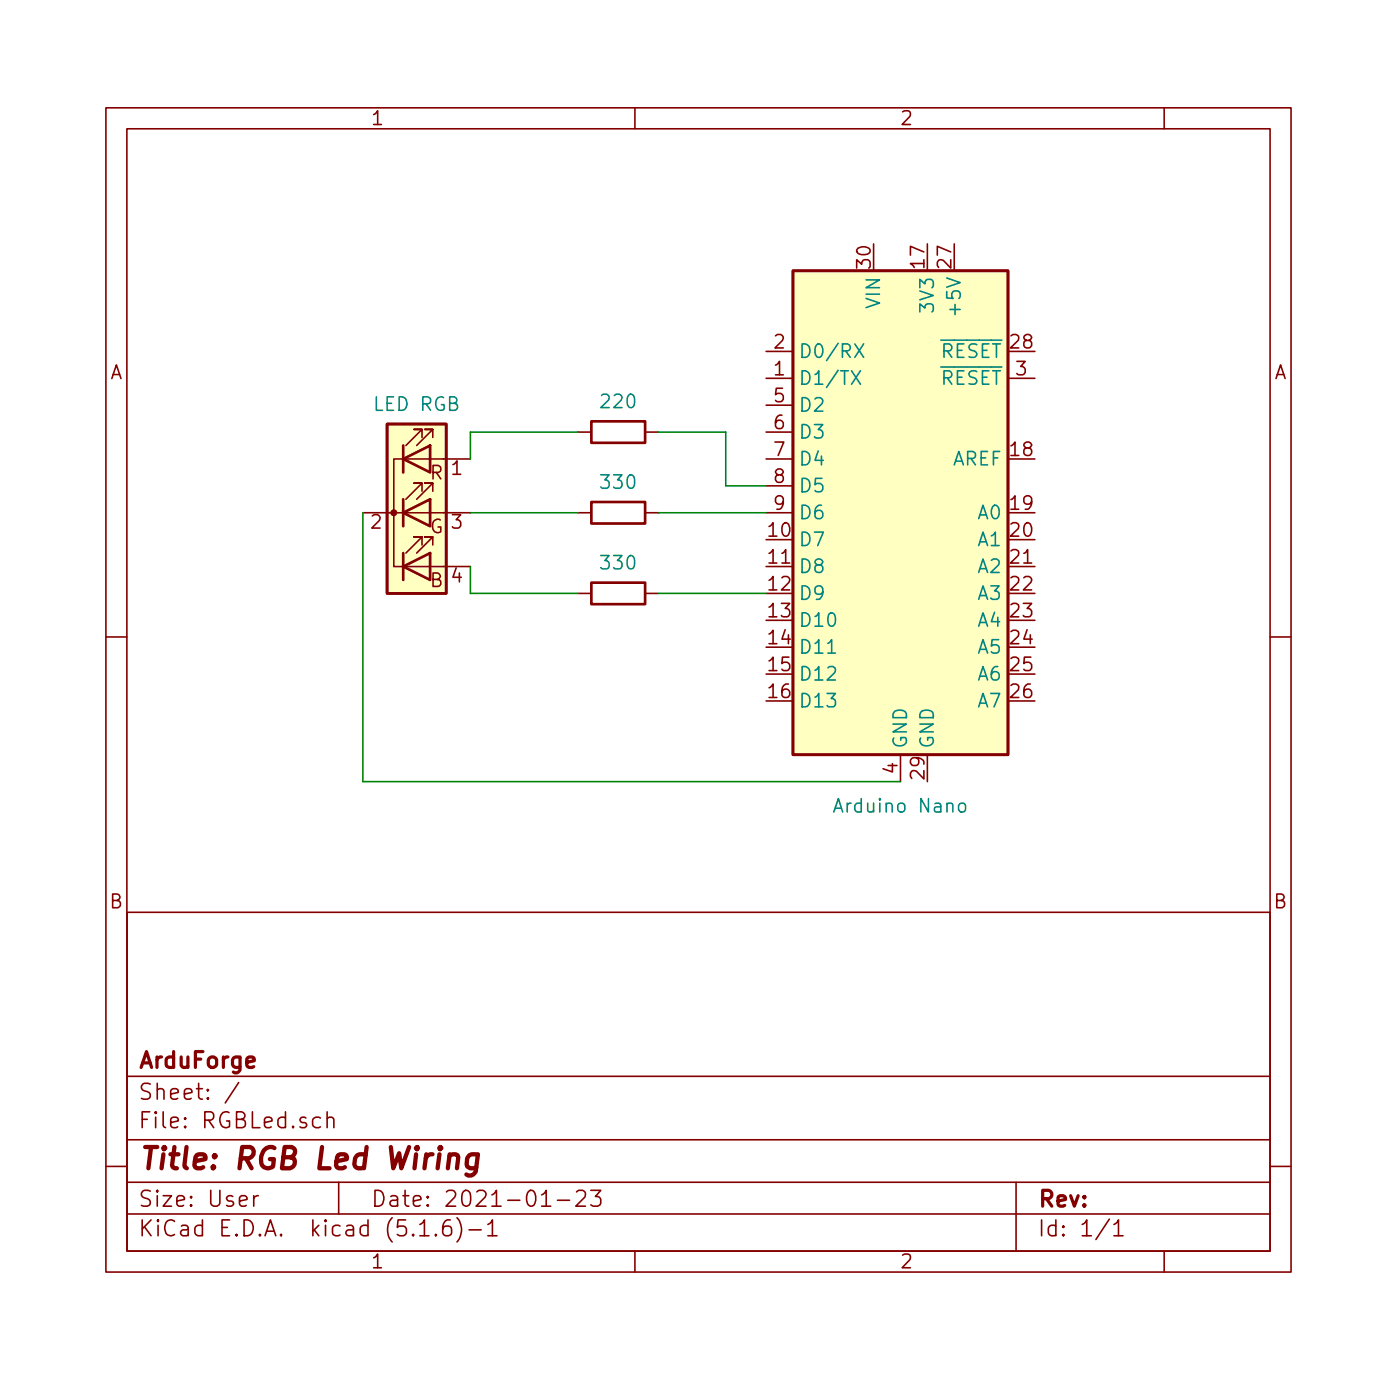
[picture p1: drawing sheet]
<svg xmlns="http://www.w3.org/2000/svg" width="132mm" height="130mm" viewBox="0 0 132 130" stroke-linecap="round" stroke-linejoin="round" font-family="sans-serif">
<g fill="none" stroke="#840000" stroke-width=".15">
<path d="M10 10.2h112v110h-112zM12 12.2h108v106h-108zM60 10.2v2M110 10.2v2M72.4 35.7h2.5M72.4 33.2h2.5M72.4 38.3h2.5M95.2 35.7h2.6M34.3 48.4h10.1M38.1 47.2v2.5M38.1 42.1v2.5M38.1 53.5h6.3"/>
<path d="M39.9 51.5v-.8h-.8h.8l-1.5 1.5M39.9 46.4v-.8h-.8h.8l-1.5 1.6M39.9 41.3v-.7h-.8h.8l-1.5 1.5M40.6 47.2v2.5zM40.6 47.2h.1M40.6 42.1v2.5zM40.6 42.1h.1M40.9 51.5v-.8h-.8h.8l-1.5 1.5M40.9 46.4v-.8h-.8h.8l-1.5 1.6M40.9 41.3v-.7h-.8h.8l-1.5 1.5M44.4 43.4h-7.2v10.1h1.2M54.6 40.8h1.3"/>
<path d="M54.6 48.4h1.3M54.6 56.1h1.3M61 40.8h1.2M61 48.4h1.2M61 56.1h1.2M72.4 40.8h2.5M72.4 43.4h2.5M72.4 45.9h2.5M72.4 48.4h2.5M10 60.2h2M85.1 71.3v2.5M120 60.2h2"/>
<path d="M12 86.2h108v32h-108zM10 110.2h2M12 114.7h108M12 111.7h108M12 107.7h108M12 101.7h108M22.6 102.3l-1.3 1.9M24 113v.9M24.4 113h-.3l-.1 .2M30.3 105.6a.48 .48 0 0 0-.8 .2v.4a.48 .48 0 0 0 .8 .3M30.9 105.7a.38 .38 0 0 1 .6 0v.8M30.9 105v1.5"/>
<path d="M32 111.7v3M39.7 116.7h.8M41.2 116.6v.1h-.1l.1-.1v.1M42.5 115.2a.59 .59 0 0 0-.7 .7v.6l.1 .1a.49 .49 0 0 0 .7 0 .65 .65 0 0 0-.1-.7 .51 .51 0 0 0-.6 .1l-.1 .1M43.2 115a1.71 1.71 0 0 1 0 2.3M44.3 116.2h1.2M46.1 115.7l.3-.2 .1-.3v1.5M46.1 116.7h.9M51.2 113.9h.8M52.7 113.4h1.1M54.5 112.6l.2-.2h.3a.41 .41 0 0 1 .3 .7l-.9 .8h.9M55.8 112.4h1l-.5 .6a.39 .39 0 0 1 .5 .3v.4l-.2 .2h-.5l-.3-.1"/>
<path d="M60 118.2v2M96 111.7v6.5M104.8 115.2l-1.2 1.9M105.3 115.7l.3-.2 .1-.3v1.5M105.3 116.7h.8M110 118.2v2M120 110.2h2"/>
</g>
<path d="M42.5 109.2a.6 .6 0 0 1 .7-.1l.1 .2-.1 1.1M45.1 109.1a.68 .68 0 0 0-1 .3v.8l.3 .2h.4l.2-.1M45.2 109l-.2 1.7a.6 .6 0 0 1-.9 .2" fill="none" stroke="#840000" stroke-width=".41"/>
<g fill="#ffffc2" stroke="#ffffc2" stroke-width=".09">
<path d="M74.9 25.6h20.3v45.7h-20.3z"/>
<path d="M36.6 40.1h5.6v16h-5.6z"/>
</g>
<path d="M55.9 39.8h5.1v2h-5.1zM74.9 25.6h20.3v45.7h-20.3zM36.6 40.1h5.6v16h-5.6zM38.1 53.5l2.5-1.3v2.6zM38.1 48.4l2.5-1.2v2.5zM38.1 43.4l2.5-1.3v2.5zM38.1 42.1v2.5M38.1 47.2v2.5M38.1 52.2v2.6M55.9 47.4h5.1v2.1h-5.1zM55.9 55h5.1v2.1h-5.1z" fill="none" stroke="#840000" stroke-width=".25"/>
<path d="M80.5 35l.8 1.3M80.8 32.5l.8 1.3M81.3 35l-.8 1.3M81.6 32.5l-.8 1.3M90.7 75.9a.35 .35 0 0 1 .5 .2v.5a.35 .35 0 0 1-.6-.1v-.4z" fill="none" stroke="#008484" stroke-width=".15"/>
<circle cx="37.2" cy="48.4" r=".25" fill="#840000" stroke="#840000" stroke-width=".15"/>
<path d="M34.3 48.4v25.4h50.8M44.4 53.5v2.6h10.2M44.4 48.4h10.2M54.6 40.8h-10.2v2.6M62.2 56.1h10.2M62.2 40.8h6.4v5.1h3.8M62.2 48.4h10.2" fill="none" stroke="#008400" stroke-width=".15"/>
<text font-size="2.8" fill="#840000" x="13" y="110.5">Title: RGB Led Wiring</text>
<g font-size="2.1" fill="#840000">
<text x="13" y="100.9">ArduForge</text>
<text x="13" y="106.6">File: RGBLed.sch</text>
<text x="13" y="103.9">Sheet: /</text>
<text x="13" y="116.8">KiCad E.D.A. kicad (5.1.6)-1</text>
<text x="13" y="114">Size: User</text>
<text x="35" y="114">Date: 2021-01-23</text>
<text x="98" y="114">Rev:</text>
<text x="98" y="116.8">Id: 1/1</text>
</g>
<g font-size="1.8" fill="#840000">
<text x="35" y="11.8">1</text>
<text x="85" y="11.8">2</text>
<text x="82.3" y="25.3" transform="rotate(-90 82.3 25.3)">30</text>
<text x="87.4" y="25.3" transform="rotate(-90 87.4 25.3)">17</text>
<text x="89.9" y="25.3" transform="rotate(-90 89.9 25.3)">27</text>
<text x="10.4" y="35.8">A</text>
<text x="73.2" y="35.5">1</text>
<text x="73.2" y="32.9">2</text>
<text x="95.6" y="32.9">28</text>
<text x="96" y="35.5">3</text>
<text x="120.4" y="35.8">A</text>
<text x="73.2" y="38">5</text>
<text x="73.2" y="40.6">6</text>
<text x="40.6" y="45.3">R</text>
<text x="42.7" y="44.9">1</text>
<text x="73.2" y="43.1">7</text>
<text x="73.2" y="45.6">8</text>
<text x="95.6" y="43.1">18</text>
<text x="35.1" y="50">2</text>
<text x="40.6" y="50.4">G</text>
<text x="42.7" y="50">3</text>
<text x="72.7" y="50.7">10</text>
<text x="72.7" y="53.3">11</text>
<text x="73.2" y="48.2">9</text>
<text x="95.6" y="48.2">19</text>
<text x="95.6" y="50.7">20</text>
<text x="95.6" y="53.3">21</text>
<text x="40.6" y="55.5">B</text>
<text x="42.7" y="55">4</text>
<text x="72.7" y="55.8">12</text>
<text x="72.7" y="58.3">13</text>
<text x="95.6" y="55.8">22</text>
<text x="95.6" y="58.3">23</text>
<text x="72.7" y="60.9">14</text>
<text x="72.7" y="63.4">15</text>
<text x="72.7" y="66">16</text>
<text x="95.6" y="60.9">24</text>
<text x="95.6" y="63.4">25</text>
<text x="95.6" y="66">26</text>
<text x="84.8" y="73.1" transform="rotate(-90 84.8 73.1)">4</text>
<text x="87.4" y="73.5" transform="rotate(-90 87.4 73.5)">29</text>
<text x="10.4" y="85.8">B</text>
<text x="120.4" y="85.8">B</text>
<text x="35" y="119.8">1</text>
<text x="85" y="119.8">2</text>
</g>
<g font-size="1.8" fill="#008484">
<text x="83.2" y="29" transform="rotate(-90 83.2 29)">VIN</text>
<text x="88.3" y="29.2" transform="rotate(-90 88.3 29.2)">3V3</text>
<text x="90.8" y="29.3" transform="rotate(-90 90.8 29.3)">+5V</text>
<text x="75.4" y="33.8">D0/RX</text>
<text x="88.8" y="33.8">RESET</text>
<text x="35.4" y="38.8">LED RGB</text>
<text x="56.9" y="38.6">220</text>
<text x="75.4" y="36.4">D1/TX</text>
<text x="75.4" y="38.9">D2</text>
<text x="75.4" y="41.5">D3</text>
<text x="88.8" y="36.4">RESET</text>
<text x="56.9" y="46.2">330</text>
<text x="75.4" y="44">D4</text>
<text x="75.4" y="46.5">D5</text>
<text x="89.9" y="44">AREF</text>
<text x="56.9" y="53.8">330</text>
<text x="75.4" y="51.6">D7</text>
<text x="75.4" y="49.1">D6</text>
<text x="92.5" y="49.1">A0</text>
<text x="92.5" y="51.6">A1</text>
<text x="75.4" y="54.2">D8</text>
<text x="75.4" y="56.7">D9</text>
<text x="75.4" y="59.2">D10</text>
<text x="92.5" y="54.2">A2</text>
<text x="92.5" y="56.7">A3</text>
<text x="92.5" y="59.2">A4</text>
<text x="75.4" y="61.8">D11</text>
<text x="75.4" y="64.3">D12</text>
<text x="92.5" y="61.8">A5</text>
<text x="92.5" y="64.3">A6</text>
<text x="75.4" y="66.9">D13</text>
<text x="85.7" y="70.8" transform="rotate(-90 85.7 70.8)">GND</text>
<text x="88.3" y="70.8" transform="rotate(-90 88.3 70.8)">GND</text>
<text x="92.5" y="66.9">A7</text>
<text x="79.2" y="76.8">Arduino Nano</text>
</g>
</svg>
